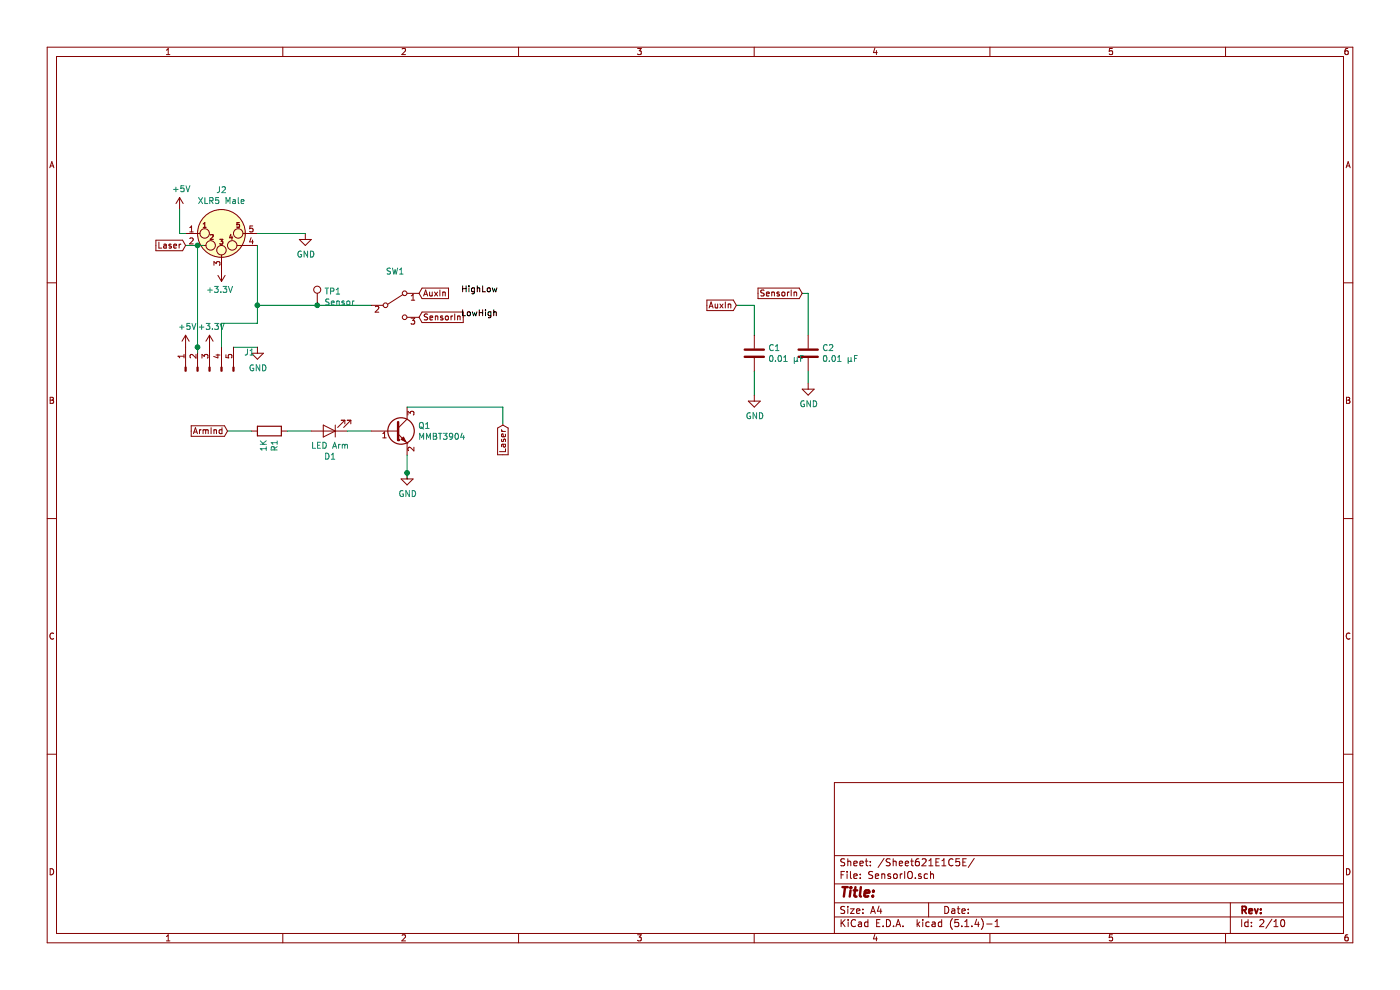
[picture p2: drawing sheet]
EESchema Schematic File Version 4
LIBS:CameraTriggerSensorNodeOnly-cache
EELAYER 30 0
EELAYER END
$Descr A4 11693 8268
encoding utf-8
Sheet 2 10
Title ""
Date ""
Rev ""
Comp ""
Comment1 ""
Comment2 ""
Comment3 ""
Comment4 ""
$EndDescr
$Comp
L Device:LED D1
U 1 1
P 2750 3600
F 0 "D1" H 2743 3816 50  0000 C CNN
F 1 "LED Arm" H 2743 3725 50  0000 C CNN
F 2 "LED_SMD:LED_0603_1608Metric" H 2750 3600 50  0001 C CNN
F 3 "~" H 2750 3600 50  0001 C CNN
F 4 "" H 2750 3600 50  0001 C CNN "LCSC"
F 5 "C389521" H 2750 3600 50  0001 C CNN "LCSC"
	1    2750 3600
	-1   0    0    1   
$EndComp
$Comp
L Device:R R1
U 1 1
P 2250 3600
F 0 "R1" H 2320 3646 50  0000 L CNN
F 1 "1K" H 2320 3555 50  0000 L CNN
F 2 "Resistor_SMD:R_0603_1608Metric" V 2180 3600 50  0001 C CNN
F 3 "~" H 2250 3600 50  0001 C CNN
F 4 "C21190" H 2250 3600 50  0001 C CNN "LCSC"
	1    2250 3600
	0    1    1    0   
$EndComp
Text GLabel 1900 3600 0    50   Input ~ 0
ArmInd
$Comp
L power:GND #PWR07
U 1 1
P 3400 3950
F 0 "#PWR07" H 3400 3700 50  0001 C CNN
F 1 "GND" H 3405 3777 50  0000 C CNN
F 2 "" H 3400 3950 50  0001 C CNN
F 3 "" H 3400 3950 50  0001 C CNN
	1    3400 3950
	1    0    0    -1  
$EndComp
Wire Wire Line
	3400 4000 3400 3950
Wire Wire Line
	2400 3600 2600 3600
Text GLabel 4200 3550 3    50   Input ~ 0
Laser
Wire Wire Line
	4200 3400 4200 3550
Wire Wire Line
	1900 3600 2100 3600
Connection ~ 3400 3950
$Comp
L Transistor_BJT:MMBT3904 Q1
U 1 1
P 3300 3600
F 0 "Q1" H 3491 3646 50  0000 L CNN
F 1 "MMBT3904" H 3491 3555 50  0000 L CNN
F 2 "Package_TO_SOT_SMD:SOT-23" H 3500 3525 50  0001 L CIN
F 3 "https://www.fairchildsemi.com/datasheets/2N/2N3904.pdf" H 3300 3600 50  0001 L CNN
F 4 "C8512" H 3300 3600 50  0001 C CNN "LCSC"
	1    3300 3600
	1    0    0    -1  
$EndComp
Wire Wire Line
	3400 3400 4200 3400
Wire Wire Line
	2900 3600 3100 3600
Wire Wire Line
	3400 3950 3400 3800
Wire Wire Line
	1650 2050 1700 2050
Connection ~ 1650 2050
Wire Wire Line
	1650 2050 1650 2900
Wire Wire Line
	1550 2050 1650 2050
Wire Wire Line
	1650 2900 1650 2950
Connection ~ 1650 2900
$Comp
L Connector:Conn_01x05_Male J1
U 1 1
P 1750 3100
F 0 "J1" V 1904 2812 50  0000 R CNN
F 1 " " V 1813 2812 50  0000 R CNN
F 2 "Connector_PinHeader_2.54mm:PinHeader_1x05_P2.54mm_Vertical" H 1750 3100 50  0001 C CNN
F 3 "~" H 1750 3100 50  0001 C CNN
	1    1750 3100
	0    -1   -1   0   
$EndComp
Wire Wire Line
	2650 2550 3100 2550
Connection ~ 2650 2550
$Comp
L Connector:TestPoint TP1
U 1 1
P 2650 2550
F 0 "TP1" H 2708 2668 50  0000 L CNN
F 1 "Sensor" H 2708 2577 50  0000 L CNN
F 2 "TestPoint:TestPoint_Keystone_5000-5004_Miniature" H 2850 2550 50  0001 C CNN
F 3 "~" H 2850 2550 50  0001 C CNN
	1    2650 2550
	1    0    0    -1  
$EndComp
Wire Wire Line
	1950 2900 2150 2900
Wire Wire Line
	2150 2550 2150 2700
Wire Wire Line
	1850 2700 2150 2700
Wire Wire Line
	1850 2900 1850 2700
Connection ~ 2150 2550
$Comp
L power:+3.3V #PWR03
U 1 1
P 1750 2900
F 0 "#PWR03" H 1750 2750 50  0001 C CNN
F 1 "+3.3V" H 1765 3073 50  0000 C CNN
F 2 "" H 1750 2900 50  0001 C CNN
F 3 "" H 1750 2900 50  0001 C CNN
	1    1750 2900
	1    0    0    -1  
$EndComp
$Comp
L power:+5V #PWR02
U 1 1
P 1550 2900
F 0 "#PWR02" H 1550 2750 50  0001 C CNN
F 1 "+5V" H 1565 3073 50  0000 C CNN
F 2 "" H 1550 2900 50  0001 C CNN
F 3 "" H 1550 2900 50  0001 C CNN
	1    1550 2900
	1    0    0    -1  
$EndComp
$Comp
L power:GND #PWR05
U 1 1
P 2150 2900
F 0 "#PWR05" H 2150 2650 50  0001 C CNN
F 1 "GND" H 2155 2727 50  0000 C CNN
F 2 "" H 2150 2900 50  0001 C CNN
F 3 "" H 2150 2900 50  0001 C CNN
	1    2150 2900
	1    0    0    -1  
$EndComp
$Comp
L Switch:SW_SPDT SW1
U 1 1
P 3300 2550
F 0 "SW1" H 3300 2835 50  0000 C CNN
F 1 " " H 3300 2744 50  0000 C CNN
F 2 "Button_Switch_THT:SW_Slide_1P2T_CK_OS102011MS2Q" H 3300 2550 50  0001 C CNN
F 3 "~" H 3300 2550 50  0001 C CNN
	1    3300 2550
	1    0    0    -1  
$EndComp
Text Label 3850 2650 0    50   ~ 0
LowHigh
Text Label 3850 2450 0    50   ~ 0
HighLow
Wire Wire Line
	2150 2550 2650 2550
Text GLabel 3500 2650 2    50   Input ~ 0
SensorIn
Text GLabel 3500 2450 2    50   Input ~ 0
AuxIn
Wire Wire Line
	2150 2550 2150 2050
$Comp
L power:+3.3V #PWR04
U 1 1
P 1850 2250
F 0 "#PWR04" H 1850 2100 50  0001 C CNN
F 1 "+3.3V" H 1865 2423 50  0000 C CNN
F 2 "" H 1850 2250 50  0001 C CNN
F 3 "" H 1850 2250 50  0001 C CNN
	1    1850 2250
	-1   0    0    1   
$EndComp
Wire Wire Line
	2150 1950 2550 1950
$Comp
L power:GND #PWR06
U 1 1
P 2550 1950
F 0 "#PWR06" H 2550 1700 50  0001 C CNN
F 1 "GND" H 2555 1777 50  0000 C CNN
F 2 "" H 2550 1950 50  0001 C CNN
F 3 "" H 2550 1950 50  0001 C CNN
	1    2550 1950
	1    0    0    -1  
$EndComp
Wire Wire Line
	1500 1750 1500 1950
Wire Wire Line
	1500 1950 1550 1950
$Comp
L power:+5V #PWR01
U 1 1
P 1500 1750
F 0 "#PWR01" H 1500 1600 50  0001 C CNN
F 1 "+5V" H 1515 1923 50  0000 C CNN
F 2 "" H 1500 1750 50  0001 C CNN
F 3 "" H 1500 1750 50  0001 C CNN
	1    1500 1750
	1    0    0    -1  
$EndComp
Text GLabel 1550 2050 0    50   Input ~ 0
Laser
$Comp
L Connector:XLR5 J2
U 1 1
P 1850 1950
F 0 "J2" H 1850 2315 50  0000 C CNN
F 1 "XLR5 Male" H 1850 2224 50  0000 C CNN
F 2 "SamacSys_Parts:Jack_XLR_Neutrik_NC5MBH_Horizontal" H 1850 1950 50  0001 C CNN
F 3 "https://www.mouser.com/ProductDetail/Neutrik/NC5MBH?qs=43pPWqpsSNtdT1Bh820Nxw%3D%3D" H 1850 1950 50  0001 C CNN
	1    1850 1950
	1    0    0    -1  
$EndComp
$Comp
L power:GND #PWR?
U 1 1
P 6750 3200
AR Path="/6220C7A0" Ref="#PWR?"  Part="1" 
AR Path="/621E1C5F/6220C7A0" Ref="#PWR09"  Part="1" 
F 0 "#PWR09" H 6750 2950 50  0001 C CNN
F 1 "GND" H 6755 3027 50  0000 C CNN
F 2 "" H 6750 3200 50  0001 C CNN
F 3 "" H 6750 3200 50  0001 C CNN
	1    6750 3200
	1    0    0    -1  
$EndComp
$Comp
L power:GND #PWR?
U 1 1
P 6300 3300
AR Path="/6220C7A6" Ref="#PWR?"  Part="1" 
AR Path="/621E1C5F/6220C7A6" Ref="#PWR08"  Part="1" 
F 0 "#PWR08" H 6300 3050 50  0001 C CNN
F 1 "GND" H 6305 3127 50  0000 C CNN
F 2 "" H 6300 3300 50  0001 C CNN
F 3 "" H 6300 3300 50  0001 C CNN
	1    6300 3300
	1    0    0    -1  
$EndComp
Wire Wire Line
	6300 3300 6300 3100
Wire Wire Line
	6750 3100 6750 3200
Text GLabel 6150 2550 0    50   Input ~ 0
AuxIn
Text GLabel 6700 2450 0    50   Input ~ 0
SensorIn
Wire Wire Line
	6700 2450 6750 2450
Wire Wire Line
	6750 2450 6750 2800
Wire Wire Line
	6150 2550 6300 2550
Wire Wire Line
	6300 2550 6300 2800
$Comp
L Device:C C?
U 1 1
P 6300 2950
AR Path="/6220C7B5" Ref="C?"  Part="1" 
AR Path="/621E1C5F/6220C7B5" Ref="C1"  Part="1" 
F 0 "C1" H 6415 2996 50  0000 L CNN
F 1 "0.01 μF" H 6415 2905 50  0000 L CNN
F 2 "Capacitor_SMD:C_0402_1005Metric" H 6338 2800 50  0001 C CNN
F 3 "~" H 6300 2950 50  0001 C CNN
F 4 "C1525" H 6300 2950 50  0001 C CNN "LCSC"
	1    6300 2950
	1    0    0    -1  
$EndComp
$Comp
L Device:C C?
U 1 1
P 6750 2950
AR Path="/6220C7BC" Ref="C?"  Part="1" 
AR Path="/621E1C5F/6220C7BC" Ref="C2"  Part="1" 
F 0 "C2" H 6865 2996 50  0000 L CNN
F 1 "0.01 μF" H 6865 2905 50  0000 L CNN
F 2 "Capacitor_SMD:C_0402_1005Metric" H 6788 2800 50  0001 C CNN
F 3 "~" H 6750 2950 50  0001 C CNN
F 4 "C1525" H 6750 2950 50  0001 C CNN "LCSC"
	1    6750 2950
	1    0    0    -1  
$EndComp
$EndSCHEMATC
